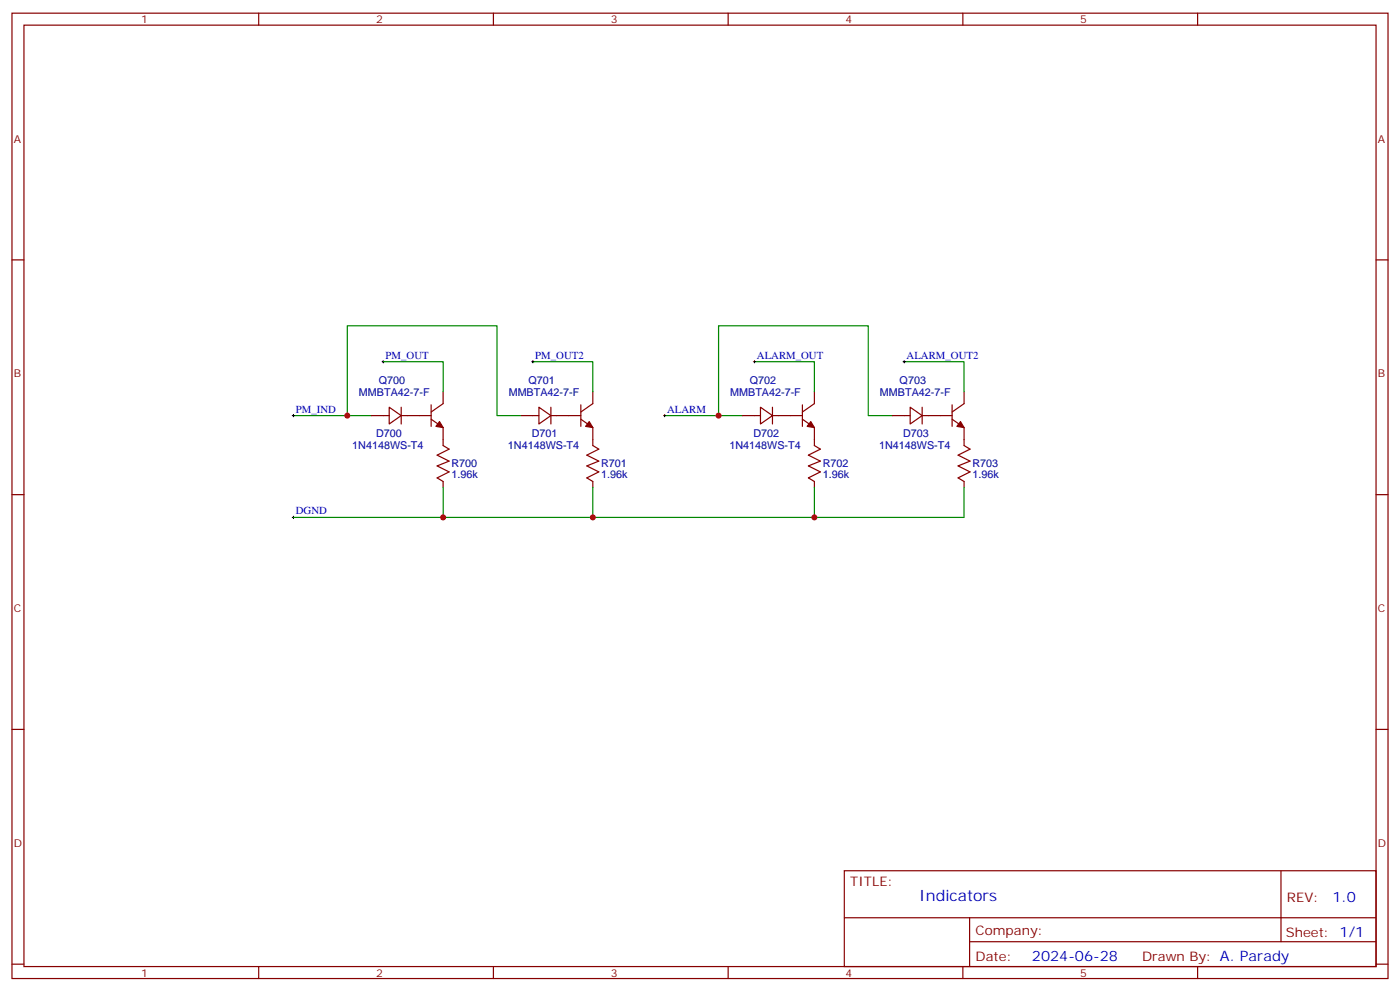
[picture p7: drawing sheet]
<svg xmlns="http://www.w3.org/2000/svg" width="412mm" height="292mm" viewBox="0 0 412 292" stroke-linecap="round" stroke-linejoin="round" font-family="sans-serif">
<g fill="none" stroke="#870000" stroke-width=".35">
<path d="M3.5 3.9h405.4v284.3h-405.4zM7.1 7.4h398.2v277.3h-398.2zM76.2 3.9v3.5M145.3 3.9v3.5M214.5 3.9v3.5M283.6 3.9v3.5M352.8 3.9v3.5M3.5 76.6h3.6M405.3 76.6h3.6M114.7 119.9l3.5 2.5-3.5 2.5zM118.2 119.9v5M127 119.2v6.4"/>
<path d="M130.5 115.4v3.5l-3.5 2.5M158.7 119.9l3.6 2.5-3.6 2.5zM162.3 119.9v5M171.1 119.2v6.4M174.6 115.4v3.5l-3.5 2.5M224 119.9l3.5 2.5-3.5 2.5zM227.5 119.9v5M236.4 119.2v6.4M239.9 115.4v3.5l-3.5 2.5M268.1 119.9l3.5 2.5-3.5 2.5zM271.6 119.9v5M280.5 119.2v6.4"/>
<path d="M284 115.4v3.5l-3.5 2.5M109.4 122.4h5.3M118.2 122.4h8.8M127 123.5l3.5 2.4v5.3l1.8 1.1-3.5 1.8 3.5 1.7-3.5 1.4 3.5 1.8-3.5 1.8 1.7 1v1.8M153.5 122.4h5.2M162.3 122.4h8.8M171.1 123.5l3.5 2.4v5.3l1.8 1.1-3.5 1.8 3.5 1.7-3.5 1.4 3.5 1.8-3.5 1.8 1.7 1v1.8M218.7 122.4h5.3M227.5 122.4h8.9M236.4 123.5l3.5 2.4v5.3l1.8 1.1-3.6 1.8 3.6 1.7-3.6 1.4 3.6 1.8-3.6 1.8 1.8 1v1.8M262.8 122.4h5.3M271.6 122.4h8.9"/>
<path d="M280.5 123.5l3.5 2.4v5.3l1.8 1.1-3.6 1.8 3.6 1.7-3.6 1.4 3.6 1.8-3.6 1.8 1.8 1v1.8M3.5 145.7h3.6M405.3 145.7h3.6M3.5 214.8h3.6M405.3 214.8h3.6M248.7 256.5h156.6v28.2h-156.6zM377.3 256.5v20.9M248.7 270.3h156.5M285.6 277.4h119.6M285.6 270.3v14.1M3.5 284h3.6M76.2 284.7v3.5"/>
<path d="M145.3 284.7v3.5M214.5 284.7v3.5M283.6 284.7v3.5M352.8 284.7v3.5M405.3 284h3.6"/>
</g>
<path d="M112.9 106.5h17.6v8.9M157 106.5h17.6v8.9M222.2 106.5h17.7v8.9M266.3 106.5h17.7v8.9M86.4 122.4h15.9v-26.4h44.1v26.4h7.1M102.3 122.4h7.1M195.8 122.4h15.9v-26.4h44.1v26.4h7M211.7 122.4h7M130.5 143.6v8.8h-44.1M174.6 143.6v8.8h-44.1M239.9 143.6v8.8h-65.3M284 143.6v8.8h-44.1" fill="none" stroke="#008700" stroke-width=".35"/>
<g fill="none" stroke="#000" stroke-width=".29">
<path d="M112.5 106.5h.7M112.9 106.2v.7M156.6 106.5h.7M157 106.2v.7M221.9 106.5h.7M222.2 106.2v.7M266 106.5h.7M266.3 106.2v.7M86.1 122.4h.7M86.4 122.1v.7M195.4 122.4h.7M195.8 122.1v.7"/>
<path d="M86.1 152.4h.7M86.4 152v.8"/>
</g>
<g fill="#870000" stroke="#870000" stroke-width=".35">
<path d="M282.9 124.2l1.1 1.7-2.1-.3z"/>
<path d="M238.8 124.2l1.1 1.7-2.1-.3z"/>
<path d="M173.6 124.2l1 1.7-2.1-.3z"/>
<path d="M129.5 124.2l1 1.7-2.1-.3z"/>
</g>
<g fill="#c00">
<circle cx="211.7" cy="122.4" r=".88"/>
<circle cx="102.3" cy="122.4" r=".88"/>
<circle cx="130.5" cy="152.4" r=".88"/>
<circle cx="174.6" cy="152.4" r=".88"/>
<circle cx="239.9" cy="152.4" r=".88"/>
</g>
<text font-size="4.6" fill="#00f" x="270.8" y="265.5">Indicators</text>
<g font-size="4.2" fill="#00f">
<text x="392.5" y="265.7">1.0</text>
<text x="304" y="283.1">2024-06-28</text>
</g>
<g font-size="3.9" fill="#800">
<text x="250.5" y="261.1">TITLE:</text>
<text x="379.1" y="265.7">REV:</text>
<text x="287.4" y="275.3">Company:</text>
<text x="378.7" y="275.9">Sheet: 1/1</text>
<text x="287.4" y="282.9">Date:</text>
<text x="336.4" y="283">Drawn By: A. Parady</text>
</g>
<g font-size="3.2" fill="#800">
<text x="41.6" y="6.9">1</text>
<text x="110.8" y="6.9">2</text>
<text x="179.9" y="6.9">3</text>
<text x="249.1" y="6.9">4</text>
<text x="318.2" y="6.9">5</text>
<text x="4.1" y="42">A</text>
<text x="405.9" y="42">A</text>
<text x="4.1" y="111.1">B</text>
<text x="405.9" y="111.1">B</text>
<text x="4.1" y="180.3">C</text>
<text x="405.9" y="180.3">C</text>
<text x="4.1" y="249.4">D</text>
<text x="405.9" y="249.4">D</text>
<text x="41.6" y="287.7">1</text>
<text x="110.8" y="287.7">2</text>
<text x="179.9" y="287.7">3</text>
<text x="249.1" y="287.7">4</text>
<text x="318.2" y="287.7">5</text>
</g>
<g font-size="3.2" fill="#00f">
<text x="113.6" y="105.7">PM_OUT</text>
<text x="157.7" y="105.7">PM_OUT2</text>
<text x="223" y="105.7">ALARM_OUT</text>
<text x="267.1" y="105.7">ALARM_OUT2</text>
<text x="87.1" y="121.5">PM_IND</text>
<text x="196.5" y="121.5">ALARM</text>
<text x="87.1" y="151.5">DGND</text>
</g>
<g font-size="3.2" fill="#000080">
<text x="111.5" y="113">Q700</text>
<text x="155.6" y="113">Q701</text>
<text x="220.9" y="113">Q702</text>
<text x="265" y="113">Q703</text>
<text x="105.7" y="116.5">MMBTA42-7-F</text>
<text x="149.8" y="116.5">MMBTA42-7-F</text>
<text x="215.1" y="116.5">MMBTA42-7-F</text>
<text x="259.2" y="116.5">MMBTA42-7-F</text>
<text x="110.8" y="128.8">D700</text>
<text x="156.6" y="128.8">D701</text>
<text x="221.9" y="128.8">D702</text>
<text x="266" y="128.8">D703</text>
<text x="103.8" y="132.4">1N4148WS-T4</text>
<text x="133" y="137.7">R700</text>
<text x="149.6" y="132.4">1N4148WS-T4</text>
<text x="177.1" y="137.7">R701</text>
<text x="214.9" y="132.4">1N4148WS-T4</text>
<text x="242.4" y="137.7">R702</text>
<text x="259" y="132.4">1N4148WS-T4</text>
<text x="286.5" y="137.7">R703</text>
<text x="133" y="140.9">1.96k</text>
<text x="177.1" y="140.9">1.96k</text>
<text x="242.4" y="140.9">1.96k</text>
<text x="286.5" y="140.9">1.96k</text>
</g>
</svg>
